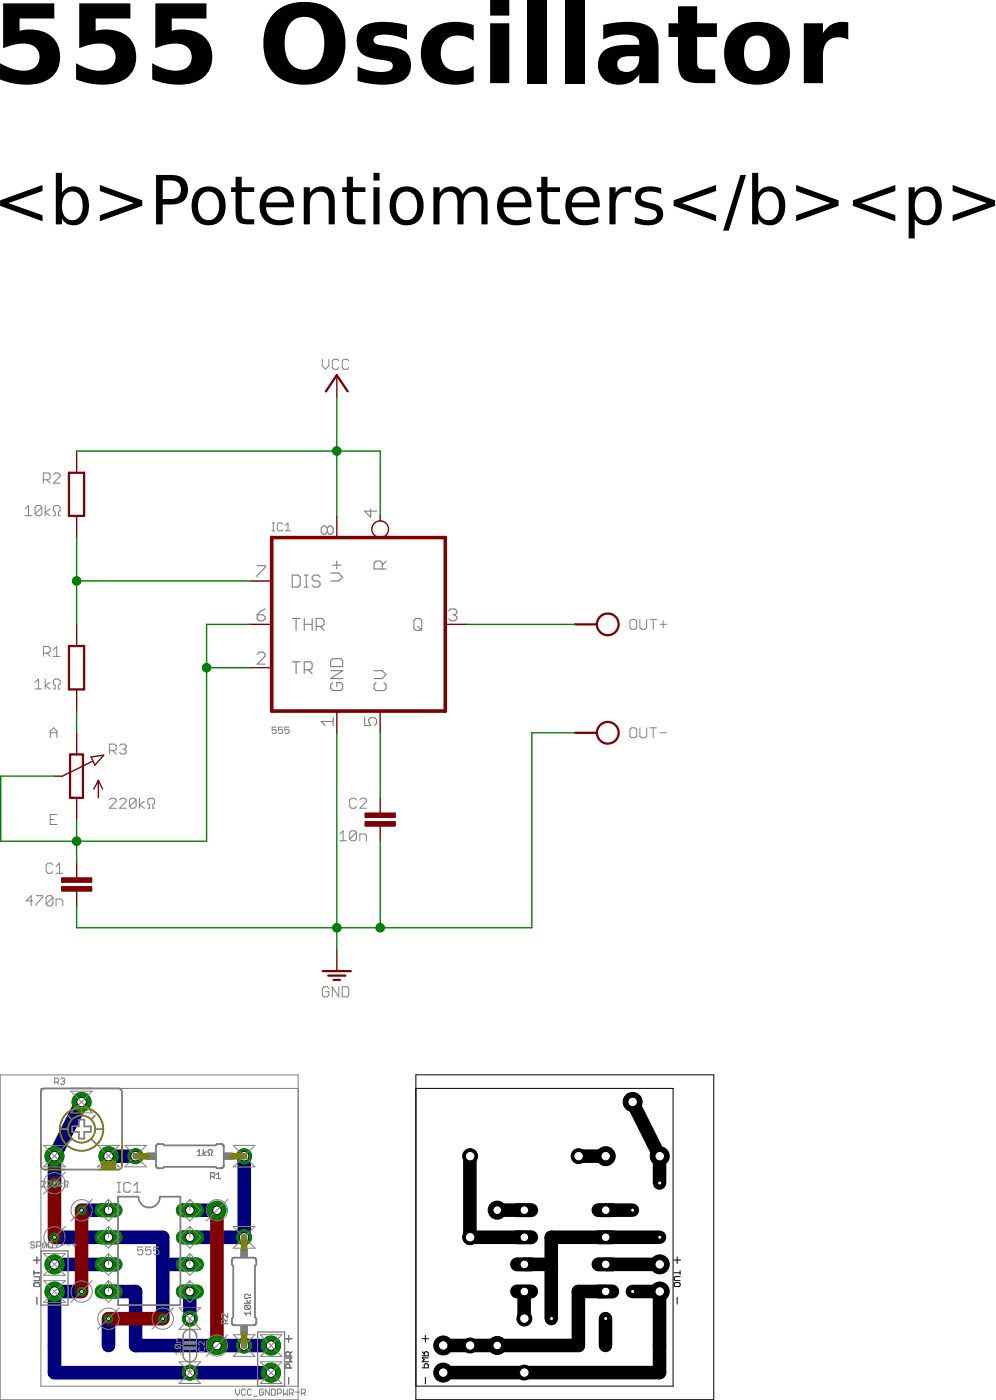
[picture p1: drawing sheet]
<?xml version="1.0" encoding="utf-8"?>
<!DOCTYPE eagle SYSTEM "eagle.dtd">
<eagle version="7.2.0">
<drawing>
<settings>
<setting alwaysvectorfont="yes"/>
<setting verticaltext="up"/>
</settings>
<grid distance="0.1" unitdist="inch" unit="inch" style="lines" multiple="1" display="yes" altdistance="2" altunitdist="inch" altunit="inch"/>
<schematic xreflabel="%F%N/%S" xrefpart="/%S.%C%R">
<libraries>
<library name="ic">
<symbols>
<symbol name="555_ALT">
<wire x1="-10.16" y1="-10.16" x2="10.16" y2="-10.16" width="0.4064" layer="94"/>
<wire x1="10.16" y1="-10.16" x2="10.16" y2="10.16" width="0.4064" layer="94"/>
<wire x1="10.16" y1="10.16" x2="-10.16" y2="10.16" width="0.4064" layer="94"/>
<wire x1="-10.16" y1="10.16" x2="-10.16" y2="-10.16" width="0.4064" layer="94"/>
<text x="-10.16" y="10.922" size="1.016" layer="95">&gt;NAME</text>
<text x="-10.16" y="-12.827" size="0.8128" layer="96">&gt;VALUE</text>
<pin name="TR" x="-12.7" y="-5.08" length="short" direction="in"/>
<pin name="Q" x="12.7" y="0" length="short" direction="out" rot="R180"/>
<pin name="R" x="2.54" y="12.7" length="short" direction="in" function="dot" rot="R270"/>
<pin name="CV" x="2.54" y="-12.7" length="short" direction="in" rot="R90"/>
<pin name="THR" x="-12.7" y="0" length="short" direction="in"/>
<pin name="DIS" x="-12.7" y="5.08" length="short" direction="pas"/>
<pin name="V+" x="-2.54" y="12.7" length="short" direction="pwr" rot="R270"/>
<pin name="GND" x="-2.54" y="-12.7" length="short" direction="pwr" rot="R90"/>
</symbol>
</symbols>
<devicesets>
<deviceset name="*555_ALT">
<gates>
<gate name="G$1" symbol="555_ALT" x="0" y="0"/>
</gates>
<devices>
<device name="" package="DIL08">
<connects>
<connect gate="G$1" pin="CV" pad="5"/>
<connect gate="G$1" pin="DIS" pad="7"/>
<connect gate="G$1" pin="GND" pad="1"/>
<connect gate="G$1" pin="Q" pad="3"/>
<connect gate="G$1" pin="R" pad="4"/>
<connect gate="G$1" pin="THR" pad="6"/>
<connect gate="G$1" pin="TR" pad="2"/>
<connect gate="G$1" pin="V+" pad="8"/>
</connects>
<technologies>
<technology name=""/>
</technologies>
</device>
</devices>
</deviceset>
</devicesets>
</library>
<library name="c">
<symbols>
<symbol name="C">
<text x="-1.27" y="1.27" size="1.27" layer="95" align="bottom-right">&gt;NAME</text>
<text x="-1.27" y="-1.27" size="1.27" layer="96" align="top-right">&gt;VALUE</text>
<pin name="1" x="0" y="2.54" visible="off" length="point" direction="pas" swaplevel="1" rot="R270"/>
<pin name="2" x="0" y="-2.54" visible="off" length="point" direction="pas" swaplevel="1" rot="R90"/>
<wire x1="0" y1="-2.54" x2="0" y2="-0.762" width="0.1524" layer="94"/>
<wire x1="0" y1="2.54" x2="0" y2="0.762" width="0.1524" layer="94"/>
<rectangle x1="-1.778" y1="-0.762" x2="1.778" y2="-0.254" layer="94"/>
<rectangle x1="-1.778" y1="0.254" x2="1.778" y2="0.762" layer="94"/>
</symbol>
</symbols>
<devicesets>
<deviceset name="C" prefix="C" uservalue="yes">
<gates>
<gate name="1" symbol="C" x="0" y="0"/>
</gates>
<devices>
<device name="025-024X044" package="C025-024X044">
<connects>
<connect gate="1" pin="1" pad="1"/>
<connect gate="1" pin="2" pad="2"/>
</connects>
<technologies>
<technology name=""/>
</technologies>
</device>
<device name="025-025X050" package="C025-025X050">
<connects>
<connect gate="1" pin="1" pad="1"/>
<connect gate="1" pin="2" pad="2"/>
</connects>
<technologies>
<technology name=""/>
</technologies>
</device>
<device name="025-030X050" package="C025-030X050">
<connects>
<connect gate="1" pin="1" pad="1"/>
<connect gate="1" pin="2" pad="2"/>
</connects>
<technologies>
<technology name=""/>
</technologies>
</device>
<device name="025-040X050" package="C025-040X050">
<connects>
<connect gate="1" pin="1" pad="1"/>
<connect gate="1" pin="2" pad="2"/>
</connects>
<technologies>
<technology name=""/>
</technologies>
</device>
<device name="025-050X050" package="C025-050X050">
<connects>
<connect gate="1" pin="1" pad="1"/>
<connect gate="1" pin="2" pad="2"/>
</connects>
<technologies>
<technology name=""/>
</technologies>
</device>
<device name="025-060X050" package="C025-060X050">
<connects>
<connect gate="1" pin="1" pad="1"/>
<connect gate="1" pin="2" pad="2"/>
</connects>
<technologies>
<technology name=""/>
</technologies>
</device>
<device name="050-024X044" package="C050-024X044">
<connects>
<connect gate="1" pin="1" pad="1"/>
<connect gate="1" pin="2" pad="2"/>
</connects>
<technologies>
<technology name=""/>
</technologies>
</device>
<device name="050-025X075" package="C050-025X075">
<connects>
<connect gate="1" pin="1" pad="1"/>
<connect gate="1" pin="2" pad="2"/>
</connects>
<technologies>
<technology name=""/>
</technologies>
</device>
<device name="050-045X075" package="C050-045X075">
<connects>
<connect gate="1" pin="1" pad="1"/>
<connect gate="1" pin="2" pad="2"/>
</connects>
<technologies>
<technology name=""/>
</technologies>
</device>
<device name="050-030X075" package="C050-030X075">
<connects>
<connect gate="1" pin="1" pad="1"/>
<connect gate="1" pin="2" pad="2"/>
</connects>
<technologies>
<technology name=""/>
</technologies>
</device>
<device name="050-050X075" package="C050-050X075">
<connects>
<connect gate="1" pin="1" pad="1"/>
<connect gate="1" pin="2" pad="2"/>
</connects>
<technologies>
<technology name=""/>
</technologies>
</device>
<device name="050-055X075" package="C050-055X075">
<connects>
<connect gate="1" pin="1" pad="1"/>
<connect gate="1" pin="2" pad="2"/>
</connects>
<technologies>
<technology name=""/>
</technologies>
</device>
<device name="050-075X075" package="C050-075X075">
<connects>
<connect gate="1" pin="1" pad="1"/>
<connect gate="1" pin="2" pad="2"/>
</connects>
<technologies>
<technology name=""/>
</technologies>
</device>
<device name="075-032X103" package="C075-032X103">
<connects>
<connect gate="1" pin="1" pad="1"/>
<connect gate="1" pin="2" pad="2"/>
</connects>
<technologies>
<technology name=""/>
</technologies>
</device>
<device name="075-042X103" package="C075-042X103">
<connects>
<connect gate="1" pin="1" pad="1"/>
<connect gate="1" pin="2" pad="2"/>
</connects>
<technologies>
<technology name=""/>
</technologies>
</device>
<device name="075-052X106" package="C075-052X106">
<connects>
<connect gate="1" pin="1" pad="1"/>
<connect gate="1" pin="2" pad="2"/>
</connects>
<technologies>
<technology name=""/>
</technologies>
</device>
<device name="102-043X133" package="C102-043X133">
<connects>
<connect gate="1" pin="1" pad="1"/>
<connect gate="1" pin="2" pad="2"/>
</connects>
<technologies>
<technology name=""/>
</technologies>
</device>
<device name="102-054X133" package="C102-054X133">
<connects>
<connect gate="1" pin="1" pad="1"/>
<connect gate="1" pin="2" pad="2"/>
</connects>
<technologies>
<technology name=""/>
</technologies>
</device>
<device name="102-064X133" package="C102-064X133">
<connects>
<connect gate="1" pin="1" pad="1"/>
<connect gate="1" pin="2" pad="2"/>
</connects>
<technologies>
<technology name=""/>
</technologies>
</device>
<device name="150-054X183" package="C150-054X183">
<connects>
<connect gate="1" pin="1" pad="1"/>
<connect gate="1" pin="2" pad="2"/>
</connects>
<technologies>
<technology name=""/>
</technologies>
</device>
<device name="150-064X183" package="C150-064X183">
<connects>
<connect gate="1" pin="1" pad="1"/>
<connect gate="1" pin="2" pad="2"/>
</connects>
<technologies>
<technology name=""/>
</technologies>
</device>
<device name="150-072X183" package="C150-072X183">
<connects>
<connect gate="1" pin="1" pad="1"/>
<connect gate="1" pin="2" pad="2"/>
</connects>
<technologies>
<technology name=""/>
</technologies>
</device>
<device name="150-084X183" package="C150-084X183">
<connects>
<connect gate="1" pin="1" pad="1"/>
<connect gate="1" pin="2" pad="2"/>
</connects>
<technologies>
<technology name=""/>
</technologies>
</device>
<device name="150-091X182" package="C150-091X182">
<connects>
<connect gate="1" pin="1" pad="1"/>
<connect gate="1" pin="2" pad="2"/>
</connects>
<technologies>
<technology name=""/>
</technologies>
</device>
<device name="050-035X075" package="C050-035X075">
<connects>
<connect gate="1" pin="1" pad="1"/>
<connect gate="1" pin="2" pad="2"/>
</connects>
<technologies>
<technology name=""/>
</technologies>
</device>
<device name="075-063X106" package="C075-063X106">
<connects>
<connect gate="1" pin="1" pad="1"/>
<connect gate="1" pin="2" pad="2"/>
</connects>
<technologies>
<technology name=""/>
</technologies>
</device>
<device name="025-020X036" package="C025-020X036">
<connects>
<connect gate="1" pin="1" pad="1"/>
<connect gate="1" pin="2" pad="2"/>
</connects>
<technologies>
<technology name=""/>
</technologies>
</device>
<device name="050-020X036" package="C050-020X036">
<connects>
<connect gate="1" pin="1" pad="1"/>
<connect gate="1" pin="2" pad="2"/>
</connects>
<technologies>
<technology name=""/>
</technologies>
</device>
<device name="025-015X024" package="C025-015X024">
<connects>
<connect gate="1" pin="1" pad="1"/>
<connect gate="1" pin="2" pad="2"/>
</connects>
<technologies>
<technology name=""/>
</technologies>
</device>
<device name="025-025X060" package="C050-025X060">
<connects>
<connect gate="1" pin="1" pad="1"/>
<connect gate="1" pin="2" pad="2"/>
</connects>
<technologies>
<technology name=""/>
</technologies>
</device>
<device name="050-024X044/V" package="C050-024X044/V">
<connects>
<connect gate="1" pin="1" pad="1"/>
<connect gate="1" pin="2" pad="2"/>
</connects>
<technologies>
<technology name=""/>
</technologies>
</device>
<device name="050-025X075/V" package="C050-025X075/V">
<connects>
<connect gate="1" pin="1" pad="1"/>
<connect gate="1" pin="2" pad="2"/>
</connects>
<technologies>
<technology name=""/>
</technologies>
</device>
<device name="050-020X036/V" package="C050-020X036/V">
<connects>
<connect gate="1" pin="1" pad="1"/>
<connect gate="1" pin="2" pad="2"/>
</connects>
<technologies>
<technology name=""/>
</technologies>
</device>
<device name="050-020X044/V" package="C050-020X044/V">
<connects>
<connect gate="1" pin="1" pad="1"/>
<connect gate="1" pin="2" pad="2"/>
</connects>
<technologies>
<technology name=""/>
</technologies>
</device>
<device name="050-020X044" package="C050-020X044">
<connects>
<connect gate="1" pin="1" pad="1"/>
<connect gate="1" pin="2" pad="2"/>
</connects>
<technologies>
<technology name=""/>
</technologies>
</device>
<device name="0204/10" package="0204/10">
<connects>
<connect gate="1" pin="1" pad="1"/>
<connect gate="1" pin="2" pad="2"/>
</connects>
<technologies>
<technology name=""/>
</technologies>
</device>
<device name="0204/10-V" package="0204/10-V">
<connects>
<connect gate="1" pin="1" pad="1"/>
<connect gate="1" pin="2" pad="2"/>
</connects>
<technologies>
<technology name=""/>
</technologies>
</device>
<device name="075-020X044" package="C075-020X044">
<connects>
<connect gate="1" pin="1" pad="1"/>
<connect gate="1" pin="2" pad="2"/>
</connects>
<technologies>
<technology name=""/>
</technologies>
</device>
<device name="075-020X044/V" package="C075-020X044/V">
<connects>
<connect gate="1" pin="1" pad="1"/>
<connect gate="1" pin="2" pad="2"/>
</connects>
<technologies>
<technology name=""/>
</technologies>
</device>
</devices>
</deviceset>
</devicesets>
</library>
<library name="r">
<symbols>
<symbol name="R">
<pin name="2" x="0" y="5.08" visible="off" length="short" direction="pas" swaplevel="1" rot="R270"/>
<pin name="1" x="0" y="-5.08" visible="off" length="short" direction="pas" swaplevel="1" rot="R90"/>
<wire x1="0.889" y1="-2.54" x2="0.889" y2="2.54" width="0.254" layer="94"/>
<wire x1="-0.889" y1="2.54" x2="-0.889" y2="-2.54" width="0.254" layer="94"/>
<wire x1="0.889" y1="2.54" x2="-0.889" y2="2.54" width="0.254" layer="94"/>
<wire x1="0.889" y1="-2.54" x2="-0.889" y2="-2.54" width="0.254" layer="94"/>
<text x="-1.5875" y="1.27" size="1.27" layer="95" align="bottom-right">&gt;NAME</text>
<text x="-1.5875" y="-1.27" size="1.27" layer="96" align="top-right">&gt;VALUE</text>
</symbol>
<symbol name="POT">
<wire x1="-0.762" y1="2.54" x2="-0.762" y2="-2.54" width="0.254" layer="94"/>
<wire x1="0.762" y1="-2.54" x2="0.762" y2="2.54" width="0.254" layer="94"/>
<wire x1="2.54" y1="0" x2="1.651" y2="0" width="0.1524" layer="94"/>
<wire x1="0.762" y1="2.54" x2="-0.762" y2="2.54" width="0.254" layer="94"/>
<wire x1="-0.762" y1="-2.54" x2="0.762" y2="-2.54" width="0.254" layer="94"/>
<wire x1="-2.54" y1="-2.54" x2="-2.54" y2="-0.508" width="0.1524" layer="94"/>
<wire x1="-2.54" y1="-0.508" x2="-3.048" y2="-1.524" width="0.1524" layer="94"/>
<wire x1="-2.54" y1="-0.508" x2="-2.032" y2="-1.524" width="0.1524" layer="94"/>
<text x="-3.81" y="2.54" size="1.27" layer="95" align="bottom-right">&gt;NAME</text>
<text x="-3.81" y="-2.54" size="1.27" layer="96" align="top-right">&gt;VALUE</text>
<pin name="A" x="0" y="-5.08" visible="off" length="short" direction="pas" swaplevel="1" rot="R90"/>
<pin name="E" x="0" y="5.08" visible="off" length="short" direction="pas" swaplevel="1" rot="R270"/>
<pin name="S" x="2.54" y="0" visible="off" length="point" direction="pas" rot="R180"/>
<wire x1="1.651" y1="0" x2="-1.8796" y2="1.7526" width="0.1524" layer="94"/>
<wire x1="-2.1597" y1="1.2939" x2="-3.1989" y2="2.4495" width="0.1524" layer="94"/>
<wire x1="-3.1989" y1="2.4495" x2="-1.7018" y2="2.2352" width="0.1524" layer="94"/>
<wire x1="-2.1597" y1="1.2939" x2="-1.7018" y2="2.2352" width="0.1524" layer="94"/>
<text x="2.54" y="5.08" size="1.27" layer="97" font="fixed" align="center">A</text>
<text x="2.54" y="-5.08" size="1.27" layer="97" font="fixed" align="center">E</text>
</symbol>
</symbols>
<devicesets>
<deviceset name="R" prefix="R" uservalue="yes">
<gates>
<gate name="1" symbol="R" x="0" y="0"/>
</gates>
<devices>
<device name="0204/5" package="0204/5">
<connects>
<connect gate="1" pin="1" pad="2"/>
<connect gate="1" pin="2" pad="1"/>
</connects>
<technologies>
<technology name=""/>
</technologies>
</device>
<device name="0204/7" package="0204/7">
<connects>
<connect gate="1" pin="1" pad="2"/>
<connect gate="1" pin="2" pad="1"/>
</connects>
<technologies>
<technology name=""/>
</technologies>
</device>
<device name="0204V" package="0204V">
<connects>
<connect gate="1" pin="1" pad="2"/>
<connect gate="1" pin="2" pad="1"/>
</connects>
<technologies>
<technology name=""/>
</technologies>
</device>
<device name="0207/10" package="0207/10">
<connects>
<connect gate="1" pin="1" pad="2"/>
<connect gate="1" pin="2" pad="1"/>
</connects>
<technologies>
<technology name=""/>
</technologies>
</device>
<device name="0207/12" package="0207/12">
<connects>
<connect gate="1" pin="1" pad="2"/>
<connect gate="1" pin="2" pad="1"/>
</connects>
<technologies>
<technology name=""/>
</technologies>
</device>
<device name="0207/15" package="0207/15">
<connects>
<connect gate="1" pin="1" pad="2"/>
<connect gate="1" pin="2" pad="1"/>
</connects>
<technologies>
<technology name=""/>
</technologies>
</device>
<device name="0207/2V" package="0207/2V">
<connects>
<connect gate="1" pin="1" pad="2"/>
<connect gate="1" pin="2" pad="1"/>
</connects>
<technologies>
<technology name=""/>
</technologies>
</device>
<device name="0207/5V" package="0207/5V">
<connects>
<connect gate="1" pin="1" pad="2"/>
<connect gate="1" pin="2" pad="1"/>
</connects>
<technologies>
<technology name=""/>
</technologies>
</device>
<device name="0207/7" package="0207/7">
<connects>
<connect gate="1" pin="1" pad="2"/>
<connect gate="1" pin="2" pad="1"/>
</connects>
<technologies>
<technology name=""/>
</technologies>
</device>
<device name="0204/10" package="0204/10">
<connects>
<connect gate="1" pin="1" pad="2"/>
<connect gate="1" pin="2" pad="1"/>
</connects>
<technologies>
<technology name=""/>
</technologies>
</device>
<device name="0204/12" package="0204/12">
<connects>
<connect gate="1" pin="1" pad="2"/>
<connect gate="1" pin="2" pad="1"/>
</connects>
<technologies>
<technology name=""/>
</technologies>
</device>
<device name="0204/15" package="0204/15">
<connects>
<connect gate="1" pin="1" pad="2"/>
<connect gate="1" pin="2" pad="1"/>
</connects>
<technologies>
<technology name=""/>
</technologies>
</device>
<device name="0204/2V" package="0204/2V">
<connects>
<connect gate="1" pin="1" pad="2"/>
<connect gate="1" pin="2" pad="1"/>
</connects>
<technologies>
<technology name=""/>
</technologies>
</device>
<device name="0202/2V" package="0202/2V">
<connects>
<connect gate="1" pin="1" pad="2"/>
<connect gate="1" pin="2" pad="1"/>
</connects>
<technologies>
<technology name=""/>
</technologies>
</device>
<device name="0202/5" package="0202/5">
<connects>
<connect gate="1" pin="1" pad="2"/>
<connect gate="1" pin="2" pad="1"/>
</connects>
<technologies>
<technology name=""/>
</technologies>
</device>
<device name="0202/7" package="0202/7">
<connects>
<connect gate="1" pin="1" pad="2"/>
<connect gate="1" pin="2" pad="1"/>
</connects>
<technologies>
<technology name=""/>
</technologies>
</device>
<device name="0202/10" package="0202/10">
<connects>
<connect gate="1" pin="1" pad="2"/>
<connect gate="1" pin="2" pad="1"/>
</connects>
<technologies>
<technology name=""/>
</technologies>
</device>
<device name="0202V" package="0202V">
<connects>
<connect gate="1" pin="1" pad="2"/>
<connect gate="1" pin="2" pad="1"/>
</connects>
<technologies>
<technology name=""/>
</technologies>
</device>
<device name="0202/12" package="0202/12">
<connects>
<connect gate="1" pin="1" pad="2"/>
<connect gate="1" pin="2" pad="1"/>
</connects>
<technologies>
<technology name=""/>
</technologies>
</device>
<device name="0202/15" package="0202/15">
<connects>
<connect gate="1" pin="1" pad="2"/>
<connect gate="1" pin="2" pad="1"/>
</connects>
<technologies>
<technology name=""/>
</technologies>
</device>
<device name="0202/7-V" package="0202/7-V">
<connects>
<connect gate="1" pin="1" pad="2"/>
<connect gate="1" pin="2" pad="1"/>
</connects>
<technologies>
<technology name=""/>
</technologies>
</device>
<device name="0202/5-V" package="0202/5-V">
<connects>
<connect gate="1" pin="1" pad="2"/>
<connect gate="1" pin="2" pad="1"/>
</connects>
<technologies>
<technology name=""/>
</technologies>
</device>
<device name="0202/10-V" package="0202/10-V">
<connects>
<connect gate="1" pin="1" pad="2"/>
<connect gate="1" pin="2" pad="1"/>
</connects>
<technologies>
<technology name=""/>
</technologies>
</device>
<device name="0204/7-V" package="0204/7-V">
<connects>
<connect gate="1" pin="1" pad="2"/>
<connect gate="1" pin="2" pad="1"/>
</connects>
<technologies>
<technology name=""/>
</technologies>
</device>
<device name="0204/10-V" package="0204/10-V">
<connects>
<connect gate="1" pin="1" pad="2"/>
<connect gate="1" pin="2" pad="1"/>
</connects>
<technologies>
<technology name=""/>
</technologies>
</device>
<device name="0204/12-V" package="0204/12-V">
<connects>
<connect gate="1" pin="1" pad="2"/>
<connect gate="1" pin="2" pad="1"/>
</connects>
<technologies>
<technology name=""/>
</technologies>
</device>
<device name="0204/15-V" package="0204/15-V">
<connects>
<connect gate="1" pin="1" pad="2"/>
<connect gate="1" pin="2" pad="1"/>
</connects>
<technologies>
<technology name=""/>
</technologies>
</device>
<device name="0204/2" package="0204/2">
<connects>
<connect gate="1" pin="1" pad="2"/>
<connect gate="1" pin="2" pad="1"/>
</connects>
<technologies>
<technology name=""/>
</technologies>
</device>
<device name="0202/12-V" package="0202/12-V">
<connects>
<connect gate="1" pin="1" pad="2"/>
<connect gate="1" pin="2" pad="1"/>
</connects>
<technologies>
<technology name=""/>
</technologies>
</device>
<device name="0202/2" package="0202/2">
<connects>
<connect gate="1" pin="1" pad="2"/>
<connect gate="1" pin="2" pad="1"/>
</connects>
<technologies>
<technology name=""/>
</technologies>
</device>
<device name="0204/2.54" package="0204/2.54">
<connects>
<connect gate="1" pin="1" pad="2"/>
<connect gate="1" pin="2" pad="1"/>
</connects>
<technologies>
<technology name=""/>
</technologies>
</device>
</devices>
</deviceset>
<deviceset name="POT" prefix="R" uservalue="yes">
<gates>
<gate name="1" symbol="POT" x="0" y="0" addlevel="always" swaplevel="1"/>
</gates>
<devices>
<device name="" package="POT">
<connects>
<connect gate="1" pin="A" pad="A"/>
<connect gate="1" pin="E" pad="E"/>
<connect gate="1" pin="S" pad="S"/>
</connects>
<technologies>
<technology name=""/>
</technologies>
</device>
<device name="-V" package="POT-V">
<connects>
<connect gate="1" pin="A" pad="A"/>
<connect gate="1" pin="E" pad="E"/>
<connect gate="1" pin="S" pad="S"/>
</connects>
<technologies>
<technology name=""/>
</technologies>
</device>
<device name="-P5" package="POT-P5">
<connects>
<connect gate="1" pin="A" pad="A"/>
<connect gate="1" pin="E" pad="E"/>
<connect gate="1" pin="S" pad="S"/>
</connects>
<technologies>
<technology name=""/>
</technologies>
</device>
<device name="-3P" package="CONN-3P">
<connects>
<connect gate="1" pin="A" pad="1"/>
<connect gate="1" pin="E" pad="3"/>
<connect gate="1" pin="S" pad="2"/>
</connects>
<technologies>
<technology name=""/>
</technologies>
</device>
<device name="P5-2-5" package="POT-P5-2-5">
<connects>
<connect gate="1" pin="A" pad="A A1"/>
<connect gate="1" pin="E" pad="E E1"/>
<connect gate="1" pin="S" pad="S S1"/>
</connects>
<technologies>
<technology name=""/>
</technologies>
</device>
<device name="-3P-S1" package="CONN-3P">
<connects>
<connect gate="1" pin="A" pad="2"/>
<connect gate="1" pin="E" pad="3"/>
<connect gate="1" pin="S" pad="1"/>
</connects>
<technologies>
<technology name=""/>
</technologies>
</device>
<device name="-TRIM" package="TRIM-POT">
<connects>
<connect gate="1" pin="A" pad="A"/>
<connect gate="1" pin="E" pad="E"/>
<connect gate="1" pin="S" pad="S"/>
</connects>
<technologies>
<technology name=""/>
</technologies>
</device>
</devices>
</deviceset>
</devicesets>
</library>
<library name="pad">
<symbols>
<symbol name="VCC2">
<wire x1="1.27" y1="0.635" x2="0" y2="2.54" width="0.254" layer="94"/>
<wire x1="0" y1="2.54" x2="-1.27" y2="0.635" width="0.254" layer="94"/>
<text x="0" y="3.175" size="1.27" layer="95" align="bottom-center">VCC</text>
<pin name="VCC" x="0" y="0" visible="off" length="short" direction="sup" rot="R90"/>
</symbol>
<symbol name="GND2">
<wire x1="-1.651" y1="-2.54" x2="1.651" y2="-2.54" width="0.254" layer="94"/>
<text x="0" y="-4.318" size="1.27" layer="95" align="top-center">GND</text>
<pin name="GND" x="0" y="0" visible="off" length="short" direction="sup" rot="R270"/>
<wire x1="-1.016" y1="-3.048" x2="1.016" y2="-3.048" width="0.254" layer="94"/>
<wire x1="-0.381" y1="-3.556" x2="0.381" y2="-3.556" width="0.254" layer="94"/>
</symbol>
<symbol name="HPORT">
<pin name="P$1" x="0" y="0" visible="off" length="point" direction="pas" rot="R180"/>
<wire x1="0" y1="0" x2="-2.54" y2="0" width="0.254" layer="94"/>
<circle x="-3.81" y="0" radius="1.27" width="0.254" layer="94"/>
<text x="-6.35" y="0" size="1.27" layer="95" align="center-right">&gt;NAME</text>
</symbol>
</symbols>
<devicesets>
<deviceset name="VCC_GND" prefix="S">
<gates>
<gate name="1" symbol="VCC2" x="0" y="2.54"/>
<gate name="2" symbol="GND2" x="0" y="-2.54"/>
</gates>
<devices>
<device name="R" package="SPAD+-">
<connects>
<connect gate="1" pin="VCC" pad="2"/>
<connect gate="2" pin="GND" pad="1"/>
</connects>
<technologies>
<technology name=""/>
</technologies>
</device>
<device name="L" package="SPAD-+">
<connects>
<connect gate="1" pin="VCC" pad="2"/>
<connect gate="2" pin="GND" pad="1"/>
</connects>
<technologies>
<technology name=""/>
</technologies>
</device>
<device name="PWR-L" package="PWR-L">
<connects>
<connect gate="1" pin="VCC" pad="2"/>
<connect gate="2" pin="GND" pad="1"/>
</connects>
<technologies>
<technology name=""/>
</technologies>
</device>
<device name="PWR-R" package="PWR-R">
<connects>
<connect gate="1" pin="VCC" pad="2"/>
<connect gate="2" pin="GND" pad="1"/>
</connects>
<technologies>
<technology name=""/>
</technologies>
</device>
</devices>
</deviceset>
<deviceset name="SPAD+-" prefix="J">
<gates>
<gate name="-" symbol="HPORT" x="0" y="-2.54"/>
<gate name="+" symbol="HPORT" x="0" y="2.54"/>
</gates>
<devices>
<device name="+-" package="SPAD+-">
<connects>
<connect gate="+" pin="P$1" pad="2"/>
<connect gate="-" pin="P$1" pad="1"/>
</connects>
<technologies>
<technology name=""/>
</technologies>
</device>
<device name="-+" package="SPAD-+">
<connects>
<connect gate="+" pin="P$1" pad="2"/>
<connect gate="-" pin="P$1" pad="1"/>
</connects>
<technologies>
<technology name=""/>
</technologies>
</device>
</devices>
</deviceset>
</devicesets>
</library>
</libraries>
<attributes>
</attributes>
<variantdefs>
</variantdefs>
<classes>
<class number="0" name="default" width="0" drill="0">
</class>
</classes>
<parts>
<part name="IC1" library="ic" deviceset="*555_ALT" device="" value="555"/>
<part name="C2" library="c" deviceset="C" device="050-020X036/V" value="10n"/>
<part name="R1" library="r" deviceset="R" device="0207/10" value="1kΩ"/>
<part name="R2" library="r" deviceset="R" device="0207/10" value="10kΩ"/>
<part name="R3" library="r" deviceset="POT" device="-V" value="220kΩ"/>
<part name="S1" library="pad" deviceset="VCC_GND" device="PWR-R" value="VCC_GNDPWR-R"/>
<part name="OUT" library="pad" deviceset="SPAD+-" device="-+" value="SPAD+--+"/>
<part name="C1" library="c" deviceset="C" device="050-024X044/V" value="470n"/>
</parts>
<sheets>
<sheet>
<plain>
</plain>
<instances>
<instance part="IC1" gate="G$1" x="53.34" y="58.42"/>
<instance part="C2" gate="1" x="55.88" y="35.56"/>
<instance part="R1" gate="1" x="20.32" y="53.34"/>
<instance part="R2" gate="1" x="20.32" y="73.66"/>
<instance part="R3" gate="1" x="20.32" y="40.64" rot="MR0"/>
<instance part="S1" gate="1" x="50.8" y="85.09"/>
<instance part="S1" gate="2" x="50.8" y="20.32"/>
<instance part="OUT" gate="-" x="78.74" y="45.72" rot="R180"/>
<instance part="OUT" gate="+" x="78.74" y="58.42" rot="R180"/>
<instance part="C1" gate="1" x="20.32" y="27.94"/>
</instances>
<busses>
</busses>
<nets>
<net name="DIS" class="0">
<segment>
<pinref part="R2" gate="1" pin="1"/>
<pinref part="R1" gate="1" pin="2"/>
<wire x1="20.32" y1="68.58" x2="20.32" y2="63.5" width="0.1524" layer="91"/>
<pinref part="IC1" gate="G$1" pin="DIS"/>
<wire x1="20.32" y1="63.5" x2="20.32" y2="58.42" width="0.1524" layer="91"/>
<wire x1="40.64" y1="63.5" x2="20.32" y2="63.5" width="0.1524" layer="91"/>
<junction x="20.32" y="63.5"/>
</segment>
</net>
<net name="CV" class="0">
<segment>
<pinref part="R1" gate="1" pin="1"/>
<pinref part="R3" gate="1" pin="E"/>
<wire x1="20.32" y1="48.26" x2="20.32" y2="45.72" width="0.1524" layer="91"/>
</segment>
</net>
<net name="TR" class="0">
<segment>
<pinref part="R3" gate="1" pin="A"/>
<wire x1="20.32" y1="35.56" x2="20.32" y2="33.02" width="0.1524" layer="91"/>
<pinref part="R3" gate="1" pin="S"/>
<wire x1="20.32" y1="33.02" x2="20.32" y2="30.48" width="0.1524" layer="91"/>
<wire x1="17.78" y1="40.64" x2="11.43" y2="40.64" width="0.1524" layer="91"/>
<wire x1="11.43" y1="40.64" x2="11.43" y2="33.02" width="0.1524" layer="91"/>
<wire x1="11.43" y1="33.02" x2="20.32" y2="33.02" width="0.1524" layer="91"/>
<junction x="20.32" y="33.02"/>
<wire x1="20.32" y1="33.02" x2="35.56" y2="33.02" width="0.1524" layer="91"/>
<wire x1="35.56" y1="33.02" x2="35.56" y2="53.34" width="0.1524" layer="91"/>
<pinref part="IC1" gate="G$1" pin="THR"/>
<wire x1="35.56" y1="53.34" x2="35.56" y2="58.42" width="0.1524" layer="91"/>
<wire x1="35.56" y1="58.42" x2="40.64" y2="58.42" width="0.1524" layer="91"/>
<pinref part="IC1" gate="G$1" pin="TR"/>
<wire x1="40.64" y1="53.34" x2="35.56" y2="53.34" width="0.1524" layer="91"/>
<junction x="35.56" y="53.34"/>
<pinref part="C1" gate="1" pin="1"/>
</segment>
</net>
<net name="GND" class="0">
<segment>
<pinref part="IC1" gate="G$1" pin="GND"/>
<pinref part="S1" gate="2" pin="GND"/>
<wire x1="50.8" y1="45.72" x2="50.8" y2="22.86" width="0.1524" layer="91"/>
<wire x1="50.8" y1="22.86" x2="50.8" y2="20.32" width="0.1524" layer="91"/>
<wire x1="20.32" y1="25.4" x2="20.32" y2="22.86" width="0.1524" layer="91"/>
<wire x1="20.32" y1="22.86" x2="50.8" y2="22.86" width="0.1524" layer="91"/>
<junction x="50.8" y="22.86"/>
<pinref part="C2" gate="1" pin="2"/>
<wire x1="55.88" y1="33.02" x2="55.88" y2="22.86" width="0.1524" layer="91"/>
<wire x1="55.88" y1="22.86" x2="50.8" y2="22.86" width="0.1524" layer="91"/>
<pinref part="OUT" gate="-" pin="P$1"/>
<wire x1="78.74" y1="45.72" x2="73.66" y2="45.72" width="0.1524" layer="91"/>
<wire x1="73.66" y1="45.72" x2="73.66" y2="22.86" width="0.1524" layer="91"/>
<wire x1="73.66" y1="22.86" x2="55.88" y2="22.86" width="0.1524" layer="91"/>
<junction x="55.88" y="22.86"/>
<pinref part="C1" gate="1" pin="2"/>
</segment>
</net>
<net name="N$6" class="0">
<segment>
<pinref part="IC1" gate="G$1" pin="CV"/>
<pinref part="C2" gate="1" pin="1"/>
<wire x1="55.88" y1="45.72" x2="55.88" y2="38.1" width="0.1524" layer="91"/>
</segment>
</net>
<net name="VCC" class="0">
<segment>
<pinref part="S1" gate="1" pin="VCC"/>
<pinref part="IC1" gate="G$1" pin="V+"/>
<wire x1="50.8" y1="85.09" x2="50.8" y2="78.74" width="0.1524" layer="91"/>
<pinref part="IC1" gate="G$1" pin="R"/>
<wire x1="50.8" y1="78.74" x2="50.8" y2="71.12" width="0.1524" layer="91"/>
<wire x1="55.88" y1="71.12" x2="55.88" y2="78.74" width="0.1524" layer="91"/>
<wire x1="55.88" y1="78.74" x2="50.8" y2="78.74" width="0.1524" layer="91"/>
<junction x="50.8" y="78.74"/>
<wire x1="50.8" y1="78.74" x2="20.32" y2="78.74" width="0.1524" layer="91"/>
<pinref part="R2" gate="1" pin="2"/>
</segment>
</net>
<net name="OUT" class="0">
<segment>
<pinref part="OUT" gate="+" pin="P$1"/>
<pinref part="IC1" gate="G$1" pin="Q"/>
<wire x1="78.74" y1="58.42" x2="66.04" y2="58.42" width="0.1524" layer="91"/>
</segment>
</net>
</nets>
</sheet>
</sheets>
</schematic>
</drawing>
</eagle>
